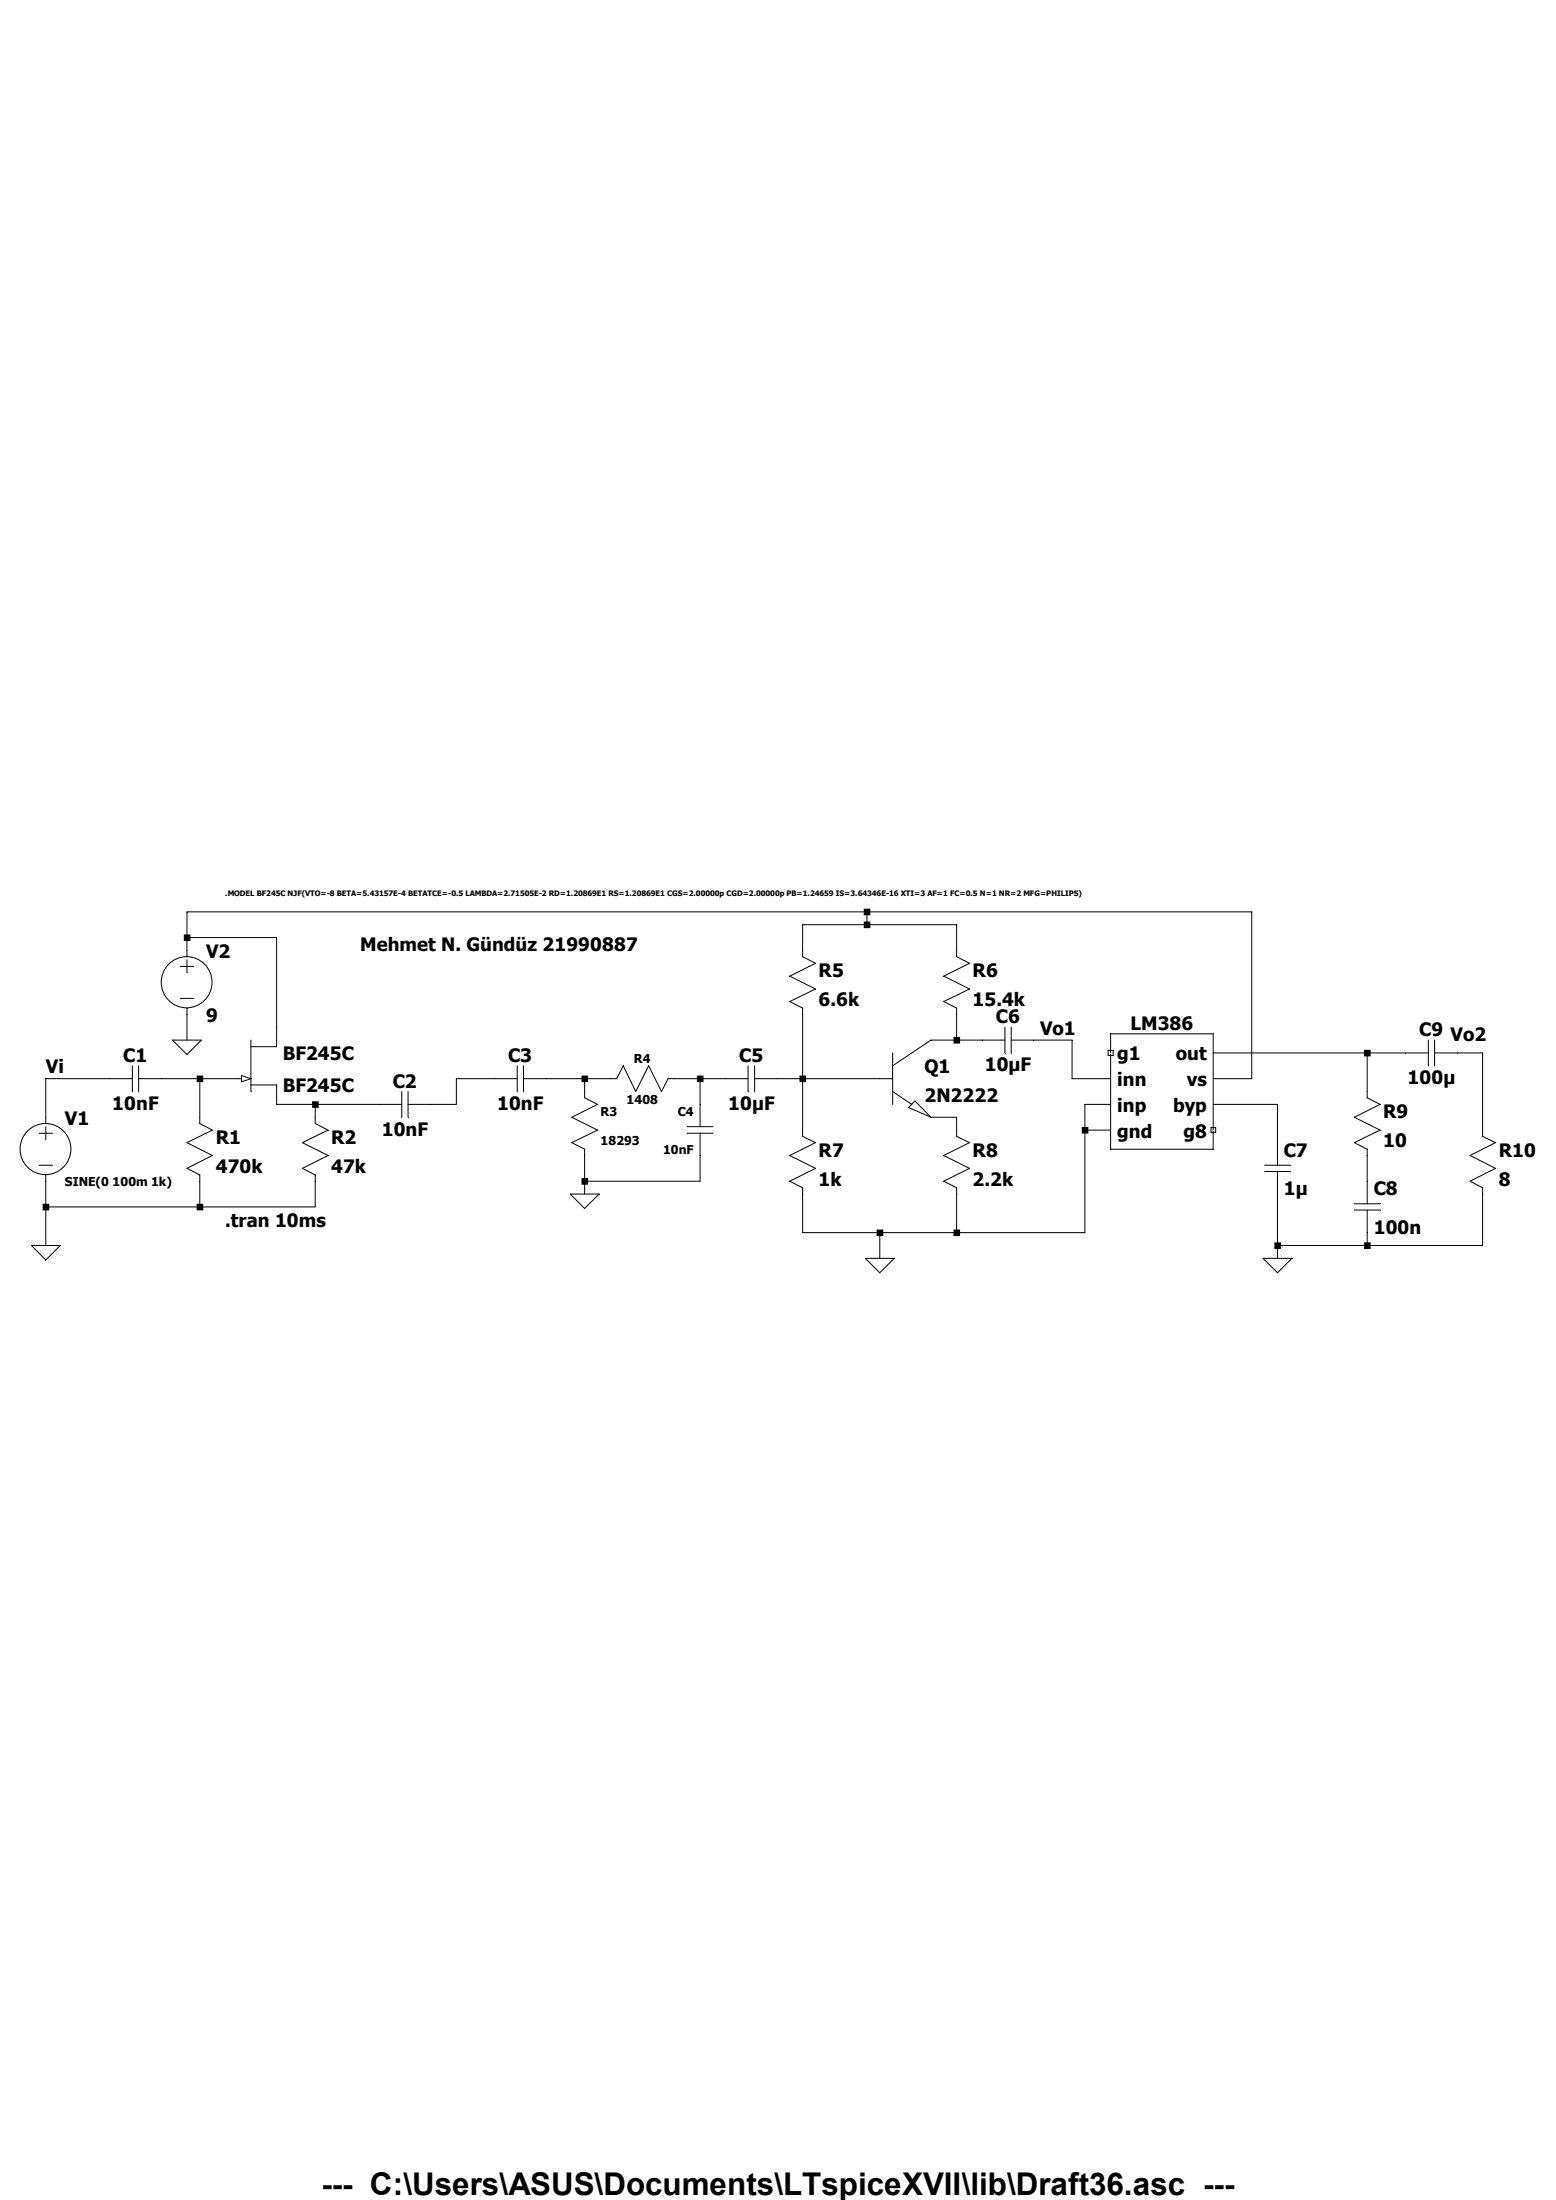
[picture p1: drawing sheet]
<svg xmlns="http://www.w3.org/2000/svg" width="210mm" height="297mm" viewBox="0 0 210 297" stroke-linecap="round" stroke-linejoin="round" font-family="sans-serif">
<g fill="none" stroke="#000" stroke-width=".13">
<path d="M24.3 130.5h1.8M24.3 134.8h1.8M25.2 128.3v.9M25.2 129.6v1.7M25.2 136.1v.8M37.3 138.7v2.6h-3.4M108.3 128.3v.9l1.8 .8-3.5 1.8 3.5 1.7-3.5 1.7 1.7 .9v.8M129.1 128.3v.9l1.8 .8-3.5 1.8 3.5 1.7-3.5 1.7 1.7 .9v.8M135.6 138.7v3.5M136.5 138.7v3.5M5.3 153h1.7M5.3 157.3h1.7"/>
<path d="M6.2 150.8v.9M6.2 152.1v1.7M6.2 158.6v.9M14.8 145.6h3.1M17.9 143.9v3.5M18.7 145.6h3.1M18.7 143.9v3.5M27 150.8v.9l1.7 .9-3.5 1.7 3.5 1.7-3.5 1.7 1.8 .9v.9M32.1 145.6h.5M32.6 145.2l1.3 .4-1.3 .4zM33.9 140.4v7M33.9 146.5h3.4v2.6"/>
<path d="M42.5 150.8v.9l1.8 .9-3.5 1.7 3.5 1.7-3.5 1.7 1.7 .9v.9M51.2 149.1h3M54.2 147.4v3.4M55.1 149.1h3M55.1 147.4v3.4M66.8 145.6h3M69.8 143.9v3.5M70.7 145.6h3M70.7 143.9v3.5M78.9 147.4v.8l1.7 .9-3.4 1.7 3.4 1.8-3.4 1.7 1.7 .9v.8M82.4 145.6h.8l.9-1.7 1.7 3.5 1.7-3.5 1.8 3.5 .9-1.8h.8M92.8 153h3.4"/>
<path d="M92.8 152.1h3.4M94.5 149.1v3M94.5 153v3M98 145.6h3M101 143.9v3.5M101.9 145.6h3M101.9 143.9v3.5M108.3 152.6v.8l1.8 .9-3.5 1.7 3.5 1.7-3.5 1.8 1.7 .9v.8M118.7 145.6h1.8M120.5 147.4l2.6 1.7M120.5 142.2v6.9M123.5 148.6l2.1 2.2-3-1.3z"/>
<path d="M125.6 140.4l-5.1 3.5M129.1 152.6v.8l1.8 .9-3.5 1.7 3.5 1.7-3.5 1.8 1.7 .9v.8M132.6 140.4h3M136.5 140.4h3M170.7 157.3h3.5M170.7 158.2h3.5M172.4 154.3v3M172.4 158.2v3M184.5 147.4v.8l1.8 .9-3.5 1.7 3.5 1.8-3.5 1.7 1.7 .9v.8M184.5 159.5v3M189.7 142.2h3.1M192.8 140.4v3.5"/>
<path d="M193.6 142.2h3.1M193.6 140.4v3.5M200.1 152.6v.8l1.7 .9-3.4 1.7 3.4 1.7-3.4 1.8 1.7 .9v.8M182.8 162.5h3.5M182.8 163.4h3.5M184.5 163.4v3"/>
<circle cx="25.2" cy="132.6" r="3.4"/>
<circle cx="6.1" cy="155.1" r="3.4"/>
</g>
<path d="M149.9 139.6h13.8v15.6h-13.8z" fill="#fff"/>
<path d="M149.9 139.6h13.8v15.6h-13.8zM149.6 141.8h.6v.7h-.6z" fill="none" stroke="#000" stroke-width=".13"/>
<path d="M163.4 152.2h.7v.7h-.7z" fill="none" stroke="#000" stroke-width=".13"/>
<g fill="none" stroke="#000" stroke-width=".13">
<path d="M25.2 128.3v-5.2h143.8v22.5h-5.3M25.2 136.9v3.5M25.2 126.6h12.1v12.1M108.3 128.3v-3.5h20.8v3.5M108.3 136.9v15.7M117 123.1v1.7M129.1 136.9v3.5M6.2 159.5v8.6M14.8 145.6h-8.6v5.2M21.8 145.6h10.3M23.3 140.4h3.9l-2 2zM27 145.6v5.2"/>
<path d="M27 159.5v3.4M37.3 149.1h13.9M42.5 149.1v1.7M42.5 159.5v3.4h-36.3M66.8 145.6h-5.2v3.5h-3.5M73.7 145.6h8.7M78.9 145.6v1.8M78.9 156v5.2M91 145.6h7M94.5 145.6v3.5M94.5 156v3.5h-15.6M104.9 145.6h13.8"/>
<path d="M125.6 140.4h7M125.6 150.8h3.5v1.8M139.5 140.4h5.2v5.2h5.2M146.4 152.6h3.5M149.9 149.1h-3.5v17.3h-38.1v-5.2M163.7 142.2h26M163.7 149.1h8.7v5.2M184.5 142.2v5.2M184.5 156v3.5M196.7 142.2h3.4v10.4M4.2 168.1h3.9l-1.9 2zM77 161.2h3.9l-2 2z"/>
<path d="M116.8 169.9h3.9l-2 1.9zM118.7 166.4v3.5M129.1 161.2v5.2M170.5 169.9h3.9l-2 1.9zM172.4 161.2v8.7M184.5 166.4v1.7M200.1 161.2v6.9h-27.7"/>
</g>
<g fill="#000">
<path d="M172 167.7h.9v.9h-.9zM184.1 141.7h.9v.9h-.9zM184.1 167.7h.9v.9h-.9z" fill-rule="evenodd"/>
<path d="M5.8 162.5h.8v.9h-.8zM24.8 126.2h.9v.8h-.9zM26.5 145.2h.9v.9h-.9zM26.5 162.5h.9v.9h-.9zM42.1 148.7h.9v.9h-.9zM78.5 145.2h.9v.9h-.9zM78.5 159h.9v.9h-.9zM94.1 145.2h.9v.9h-.9zM107.9 145.2h.9v.9h-.9zM116.6 122.7h.9v.9h-.9zM116.6 124.4h.9v.9h-.9zM118.3 166h.9v.9h-.9zM128.7 140h.9v.9h-.9zM128.7 166h.9v.9h-.9zM146 152.1h.9v.9h-.9z" fill-rule="evenodd"/>
</g>
<text font-size="4.2" x="43.4" y="296.3">--- C:\Users\ASUS\Documents\LTspiceXVII\lib\Draft36.asc ---</text>
<g font-size="2.5">
<text x="27.8" y="129.3">V2</text>
<text x="48.6" y="128.4">Mehmet N. Gündüz 21990887</text>
<text x="110.5" y="131.9">R5</text>
<text x="131.3" y="131.9">R6</text>
<text x="27.8" y="138">9</text>
<text x="110.5" y="135.8">6.6k</text>
<text x="131.3" y="135.8">15.4k</text>
<text x="16.6" y="143.4">C1</text>
<text x="38.2" y="143.2">BF245C</text>
<text x="68.6" y="143.4">C3</text>
<text x="99.8" y="143.4">C5</text>
<text x="134.4" y="138.2">C6</text>
<text x="140.4" y="139.7">Vo1</text>
<text x="150.8" y="143.2">g1</text>
<text x="152.6" y="139.1">LM386</text>
<text x="158.7" y="143.2">out</text>
<text x="191.6" y="139.9">C9</text>
<text x="195.8" y="140.6">Vo2</text>
<text x="6.2" y="144.9">Vi</text>
<text x="15.2" y="149.9">10nF</text>
<text x="38.2" y="147.5">BF245C</text>
<text x="53" y="146.9">C2</text>
<text x="67.1" y="149.9">10nF</text>
<text x="98.3" y="149.9">10µF</text>
<text x="124.8" y="144.9">Q1</text>
<text x="124.8" y="148.8">2N2222</text>
<text x="132.9" y="144.7">10µF</text>
<text x="150.8" y="146.6">inn</text>
<text x="160.2" y="146.6">vs</text>
<text x="190" y="146.4">100µ</text>
<text x="8.8" y="151.8">V1</text>
<text x="29.1" y="154.4">R1</text>
<text x="44.7" y="154.4">R2</text>
<text x="51.5" y="153.3">10nF</text>
<text x="150.8" y="150.1">inp</text>
<text x="150.8" y="153.6">gnd</text>
<text x="158.3" y="150.1">byp</text>
<text x="159.7" y="153.6">g8</text>
<text x="186.7" y="151">R9</text>
<text x="186.7" y="154.9">10</text>
<text x="29.1" y="158.3">470k</text>
<text x="44.7" y="158.3">47k</text>
<text x="110.5" y="156.2">R7</text>
<text x="110.5" y="160.1">1k</text>
<text x="131.3" y="156.2">R8</text>
<text x="131.3" y="160.1">2.2k</text>
<text x="173.3" y="156.2">C7</text>
<text x="173.3" y="161.4">1µ</text>
<text x="185.4" y="161.4">C8</text>
<text x="202.3" y="156.2">R10</text>
<text x="202.3" y="160.1">8</text>
<text x="30.4" y="165.7">.tran 10ms</text>
<text x="185.4" y="166.5">100n</text>
</g>
<g font-size="1.6">
<text x="85.6" y="143.6">R4</text>
<text x="84.6" y="149">1408</text>
<text x="81.1" y="150.6">R3</text>
<text x="81.1" y="154.5">18293</text>
<text x="89.5" y="155.8">10nF</text>
<text x="91.5" y="150.6">C4</text>
<text x="8.8" y="160.1">SINE(0 100m 1k)</text>
</g>
<text font-size="1" x="30.4" y="120.9">.MODEL BF245C NJF(VTO=-8 BETA=5.43157E-4 BETATCE=-0.5 LAMBDA=2.71505E-2 RD=1.20869E1 RS=1.20869E1 CGS=2.00000p CGD=2.00000p PB=1.24659 IS=3.64346E-16 XTI=3 AF=1 FC=0.5 N=1 NR=2 MFG=PHILIPS)</text>
</svg>
